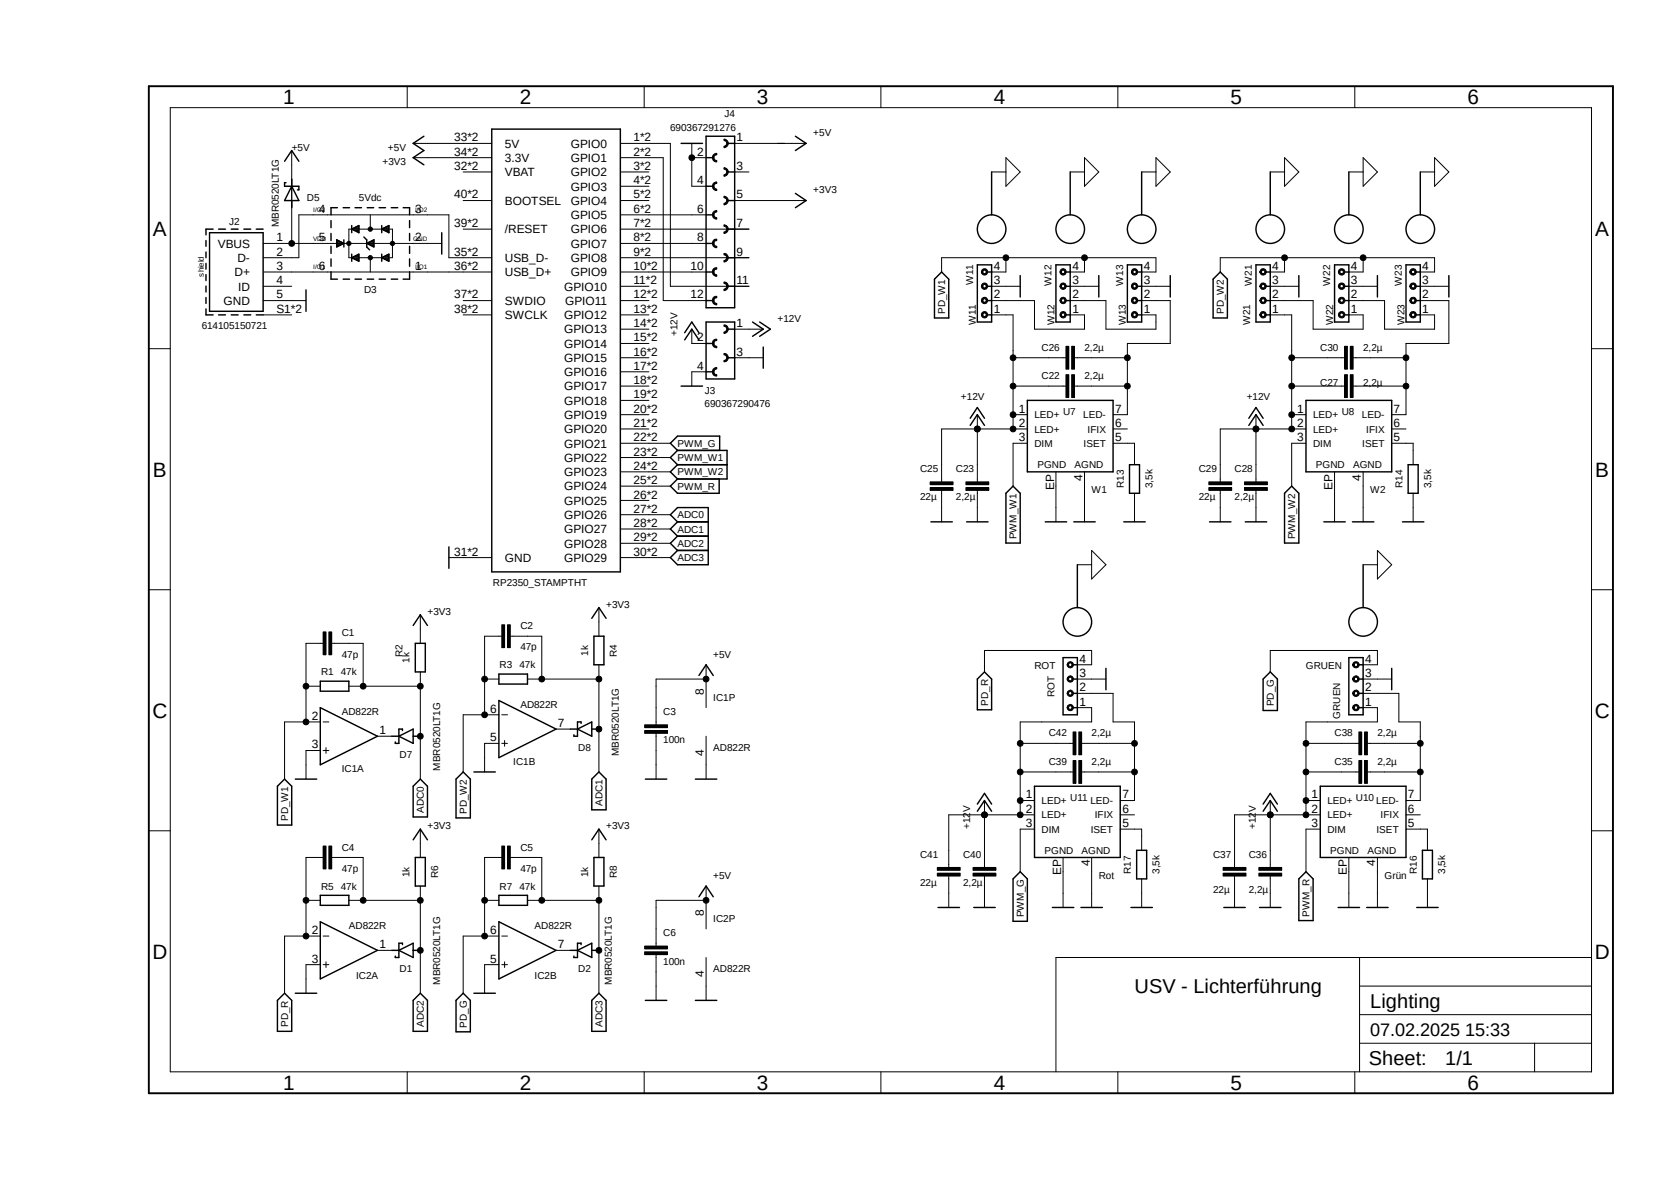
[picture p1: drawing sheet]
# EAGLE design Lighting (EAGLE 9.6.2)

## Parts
C1  47p  C_CHIP-0805(2012-METRIC)  [CAPC2012X110]
C2  47p  C_CHIP-0805(2012-METRIC)  [CAPC2012X110]
C3  100n  C_CHIP-0805(2012-METRIC)  [CAPC2012X110]
C4  47p  C_CHIP-0805(2012-METRIC)  [CAPC2012X110]
C5  47p  C_CHIP-0805(2012-METRIC)  [CAPC2012X110]
C6  100n  C_CHIP-0805(2012-METRIC)  [CAPC2012X110]
C22  2,2µ  C_CHIP-0805(2012-METRIC)  [CAPC2012X110]
C23  2,2µ  C_CHIP-0805(2012-METRIC)  [CAPC2012X110]
C25  22µ  C_CHIP-0805(2012-METRIC)  [CAPC2012X110]
C26  2,2µ  C_CHIP-0805(2012-METRIC)  [CAPC2012X110]
C27  2,2µ  C_CHIP-0805(2012-METRIC)  [CAPC2012X110]
C28  2,2µ  C_CHIP-0805(2012-METRIC)  [CAPC2012X110]
C29  22µ  C_CHIP-0805(2012-METRIC)  [CAPC2012X110]
C30  2,2µ  C_CHIP-0805(2012-METRIC)  [CAPC2012X110]
C35  2,2µ  C_CHIP-0805(2012-METRIC)  [CAPC2012X110]
C36  2,2µ  C_CHIP-0805(2012-METRIC)  [CAPC2012X110]
C37  22µ  C_CHIP-0805(2012-METRIC)  [CAPC2012X110]
C38  2,2µ  C_CHIP-0805(2012-METRIC)  [CAPC2012X110]
C39  2,2µ  C_CHIP-0805(2012-METRIC)  [CAPC2012X110]
C40  2,2µ  C_CHIP-0805(2012-METRIC)  [CAPC2012X110]
C41  22µ  C_CHIP-0805(2012-METRIC)  [CAPC2012X110]
C42  2,2µ  C_CHIP-0805(2012-METRIC)  [CAPC2012X110]
D1  MBR0520LT1G  SCHOTTKY_MBR0520LT1GDO-219  [SODFL3718X115]
D2  MBR0520LT1G  SCHOTTKY_MBR0520LT1GDO-219  [SODFL3718X115]
D3  5Vdc  WE-TVS-HS_SOT563_82400152  [WE-TVS_SOT563]
D5  MBR0520LT1G  SCHOTTKY_MBR0520LT1GDO-219  [SODFL3718X115]
D7  MBR0520LT1G  SCHOTTKY_MBR0520LT1GDO-219  [SODFL3718X115]
D8  MBR0520LT1G  SCHOTTKY_MBR0520LT1GDO-219  [SODFL3718X115]
GRUEN  LED_PLATINE  [LED_PLATINE]
IC1  AD822R  [SO8]
IC2  AD822R  [SO8]
J2  614105150721  [614105150721]
J3  690367290476  [690367290476]
J4  690367291276  [690367291276]
R1  47k  R_CHIP-0805(2012-METRIC)  [RESC2012X65]
R2  1k  R_CHIP-0805(2012-METRIC)  [RESC2012X65]
R3  47k  R_CHIP-0805(2012-METRIC)  [RESC2012X65]
R4  1k  R_CHIP-0805(2012-METRIC)  [RESC2012X65]
R5  47k  R_CHIP-0805(2012-METRIC)  [RESC2012X65]
R6  1k  R_CHIP-0805(2012-METRIC)  [RESC2012X65]
R7  47k  R_CHIP-0805(2012-METRIC)  [RESC2012X65]
R8  1k  R_CHIP-0805(2012-METRIC)  [RESC2012X65]
R13  3,5k  R_CHIP-0805(2012-METRIC)  [RESC2012X65]
R14  3,5k  R_CHIP-0805(2012-METRIC)  [RESC2012X65]
R16  3,5k  R_CHIP-0805(2012-METRIC)  [RESC2012X65]
R17  3,5k  R_CHIP-0805(2012-METRIC)  [RESC2012X65]
ROT  LED_PLATINE  [LED_PLATINE]
U7  W1  MAGI³C-LDHM_172946001  [MAGI³C-LDHM_172946001]
U8  W2  MAGI³C-LDHM_172946001  [MAGI³C-LDHM_172946001]
U10  Grün  MAGI³C-LDHM_172946001  [MAGI³C-LDHM_172946001]
U11  Rot  MAGI³C-LDHM_172946001  [MAGI³C-LDHM_172946001]
U$1  RP2350_STAMPTHT  [RP2XXX_STAMP_TH]
W11  LED_PLATINE  [LED_PLATINE]
W12  LED_PLATINE  [LED_PLATINE]
W13  LED_PLATINE  [LED_PLATINE]
W21  LED_PLATINE  [LED_PLATINE]
W22  LED_PLATINE  [LED_PLATINE]
W23  LED_PLATINE  [LED_PLATINE]

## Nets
+3V3: J4.5 R2.2 R4.2 R6.2 R8.2 U$1.34(3.3V) U$1.TH34(3.3V)
+5V: C3.1 C6.1 D5.2(A) IC1.8(P:V+) IC2.8(P:V+) J4.1 U$1.33(5V) U$1.TH33(5V)
+12V: C22.1 C23.1 C25.1 C26.1 C27.1 C28.1 C29.1 C30.1 C35.1 C36.1 C37.1 C38.1 C39.1 C40.1 C41.1 C42.1 GRUEN.1 J3.1 J3.2 ROT.1 U7.1(LED+) U7.2(LED1+) U8.1(LED+) U8.2(LED1+) U10.1(LED+) U10.2(LED1+) U11.1(LED+) U11.2(LED1+) W11.1 W21.1
ADC0: C1.2 D7.2(A) R1.1 R2.1 U$1.27(GPIO26) U$1.TH27(GPIO26)
ADC1: C2.2 D8.2(A) R3.1 R4.1 U$1.28(GPIO27) U$1.TH28(GPIO27)
ADC2: C4.2 D1.2(A) R5.1 R6.1 U$1.29(GPIO28) U$1.TH29(GPIO28)
ADC3: C5.2 D2.2(A) R7.1 R8.1 U$1.30(GPIO29) U$1.TH30(GPIO29)
D+@1: D3.6(I/O3) J2.3(D+)
D-@1: D3.4(I/O4) J2.2(D-)
D_N: D3.3(I/O2) U$1.35(USB_D-) U$1.TH35(USB_D-)
D_P: D3.1(I/O1) U$1.36(USB_D+) U$1.TH36(USB_D+)
GND: C3.2 C6.2 C23.2 C25.2 C28.2 C29.2 C36.2 C37.2 C40.2 C41.2 D3.2(GND) GRUEN.3 IC1.3(A:IN+) IC1.4(P:V-) IC1.5(B:IN+) IC2.3(A:IN+) IC2.4(P:V-) IC2.5(B:IN+) J2.5(GND) J3.3 J3.4 J4.2 J4.4 R13.1 R14.1 R16.1 R17.1 ROT.3 U7.4(AGND) U7.EP(PGND) U8.4(AGND) U8.EP(PGND) U10.4(AGND) U10.EP(PGND) U11.4(AGND) U11.EP(PGND) U$1.31(GND) U$1.TH31(GND) W11.3 W12.3 W13.3 W21.3 W22.3 W23.3
LED-G-: C35.2 C38.2 GRUEN.2 U10.7(LED-)
LED-R-: C39.2 C42.2 ROT.2 U11.7(LED-)
LED-W1-: C22.2 C26.2 U7.7(LED-) W13.2
LED_W2-: C27.2 C30.2 U8.7(LED-) W23.2
N$1: D1.1(C) IC2.1(A:OUT)
N$2: D2.1(C) IC2.7(B:OUT)
N$4: J4.10 U$1.10(GPIO9) U$1.TH10(GPIO9)
N$5: D7.1(C) IC1.1(A:OUT)
N$6: J4.9 U$1.9(GPIO8) U$1.TH9(GPIO8)
N$11: J4.8 U$1.8(GPIO7) U$1.TH8(GPIO7)
N$12: J4.7 U$1.7(GPIO6) U$1.TH7(GPIO6)
N$13: D8.1(C) IC1.7(B:OUT)
N$14: J4.6 U$1.6(GPIO5) U$1.TH6(GPIO5)
N$17: R16.2 U10.5(ISET)
N$18: R17.2 U11.5(ISET)
N$20: R13.2 U7.5(ISET)
N$21: J4.12 U$1.2(GPIO1) U$1.TH2(GPIO1)
N$22: J4.11 U$1.1(GPIO0) U$1.TH1(GPIO0)
N$25: R14.2 U8.5(ISET)
PD_G: C5.1 GRUEN.4 IC2.6(B:IN-) R7.2
PD_R: C4.1 IC2.2(A:IN-) R5.2 ROT.4
PD_W1: C1.1 IC1.2(A:IN-) R1.2 W11.4 W12.4 W13.4
PD_W2: C2.1 IC1.6(B:IN-) R3.2 W21.4 W22.4 W23.4
PWM_G: U11.3(DIM) U$1.22(GPIO21) U$1.TH22(GPIO21)
PWM_R: U10.3(DIM) U$1.25(GPIO24) U$1.TH25(GPIO24)
PWM_W1: U7.3(DIM) U$1.23(GPIO22) U$1.TH23(GPIO22)
PWM_W2: U8.3(DIM) U$1.24(GPIO23) U$1.TH24(GPIO23)
VBUS: D3.5(VDD) D5.1(C) J2.1(VBUS)
W11_W12: W11.2 W12.1
W12_W13: W12.2 W13.1
W21_W22: W21.2 W22.1
W22_W23: W22.2 W23.1
Unconnected: GRUEN.5 J2.4(ID) J2.S1(SHIELD) J2.S2(SHIELD) J4.3 ROT.5 U7.6(IFIX) U8.6(IFIX) U10.6(IFIX) U11.6(IFIX) U$1.3(GPIO2) U$1.4(GPIO3) U$1.5(GPIO4) U$1.11(GPIO10) U$1.12(GPIO11) U$1.13(GPIO12) U$1.14(GPIO13) U$1.15(GPIO14) U$1.16(GPIO15) U$1.17(GPIO16) U$1.18(GPIO17) U$1.19(GPIO18) U$1.20(GPIO19) U$1.21(GPIO20) U$1.26(GPIO25) U$1.37(SWDIO) U$1.38(SWCLK) U$1.39(/RESET) U$1.40(BOOTSEL) U$1.TH3(GPIO2) U$1.TH4(GPIO3) U$1.TH5(GPIO4) U$1.TH11(GPIO10) U$1.TH12(GPIO11) U$1.TH13(GPIO12) U$1.TH14(GPIO13) U$1.TH15(GPIO14) U$1.TH16(GPIO15) U$1.TH17(GPIO16) U$1.TH18(GPIO17) U$1.TH19(GPIO18) U$1.TH20(GPIO19) U$1.TH21(GPIO20) U$1.TH26(GPIO25) U$1.TH37(SWDIO) U$1.TH38(SWCLK) U$1.TH39(/RESET) U$1.TH40(BOOTSEL) W11.5 W12.5 W13.5 W21.5 W22.5 W23.5

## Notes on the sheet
- USV - Lichterführung

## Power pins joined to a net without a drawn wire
VBAT: U$1.32(VBAT) U$1.TH32(VBAT)
